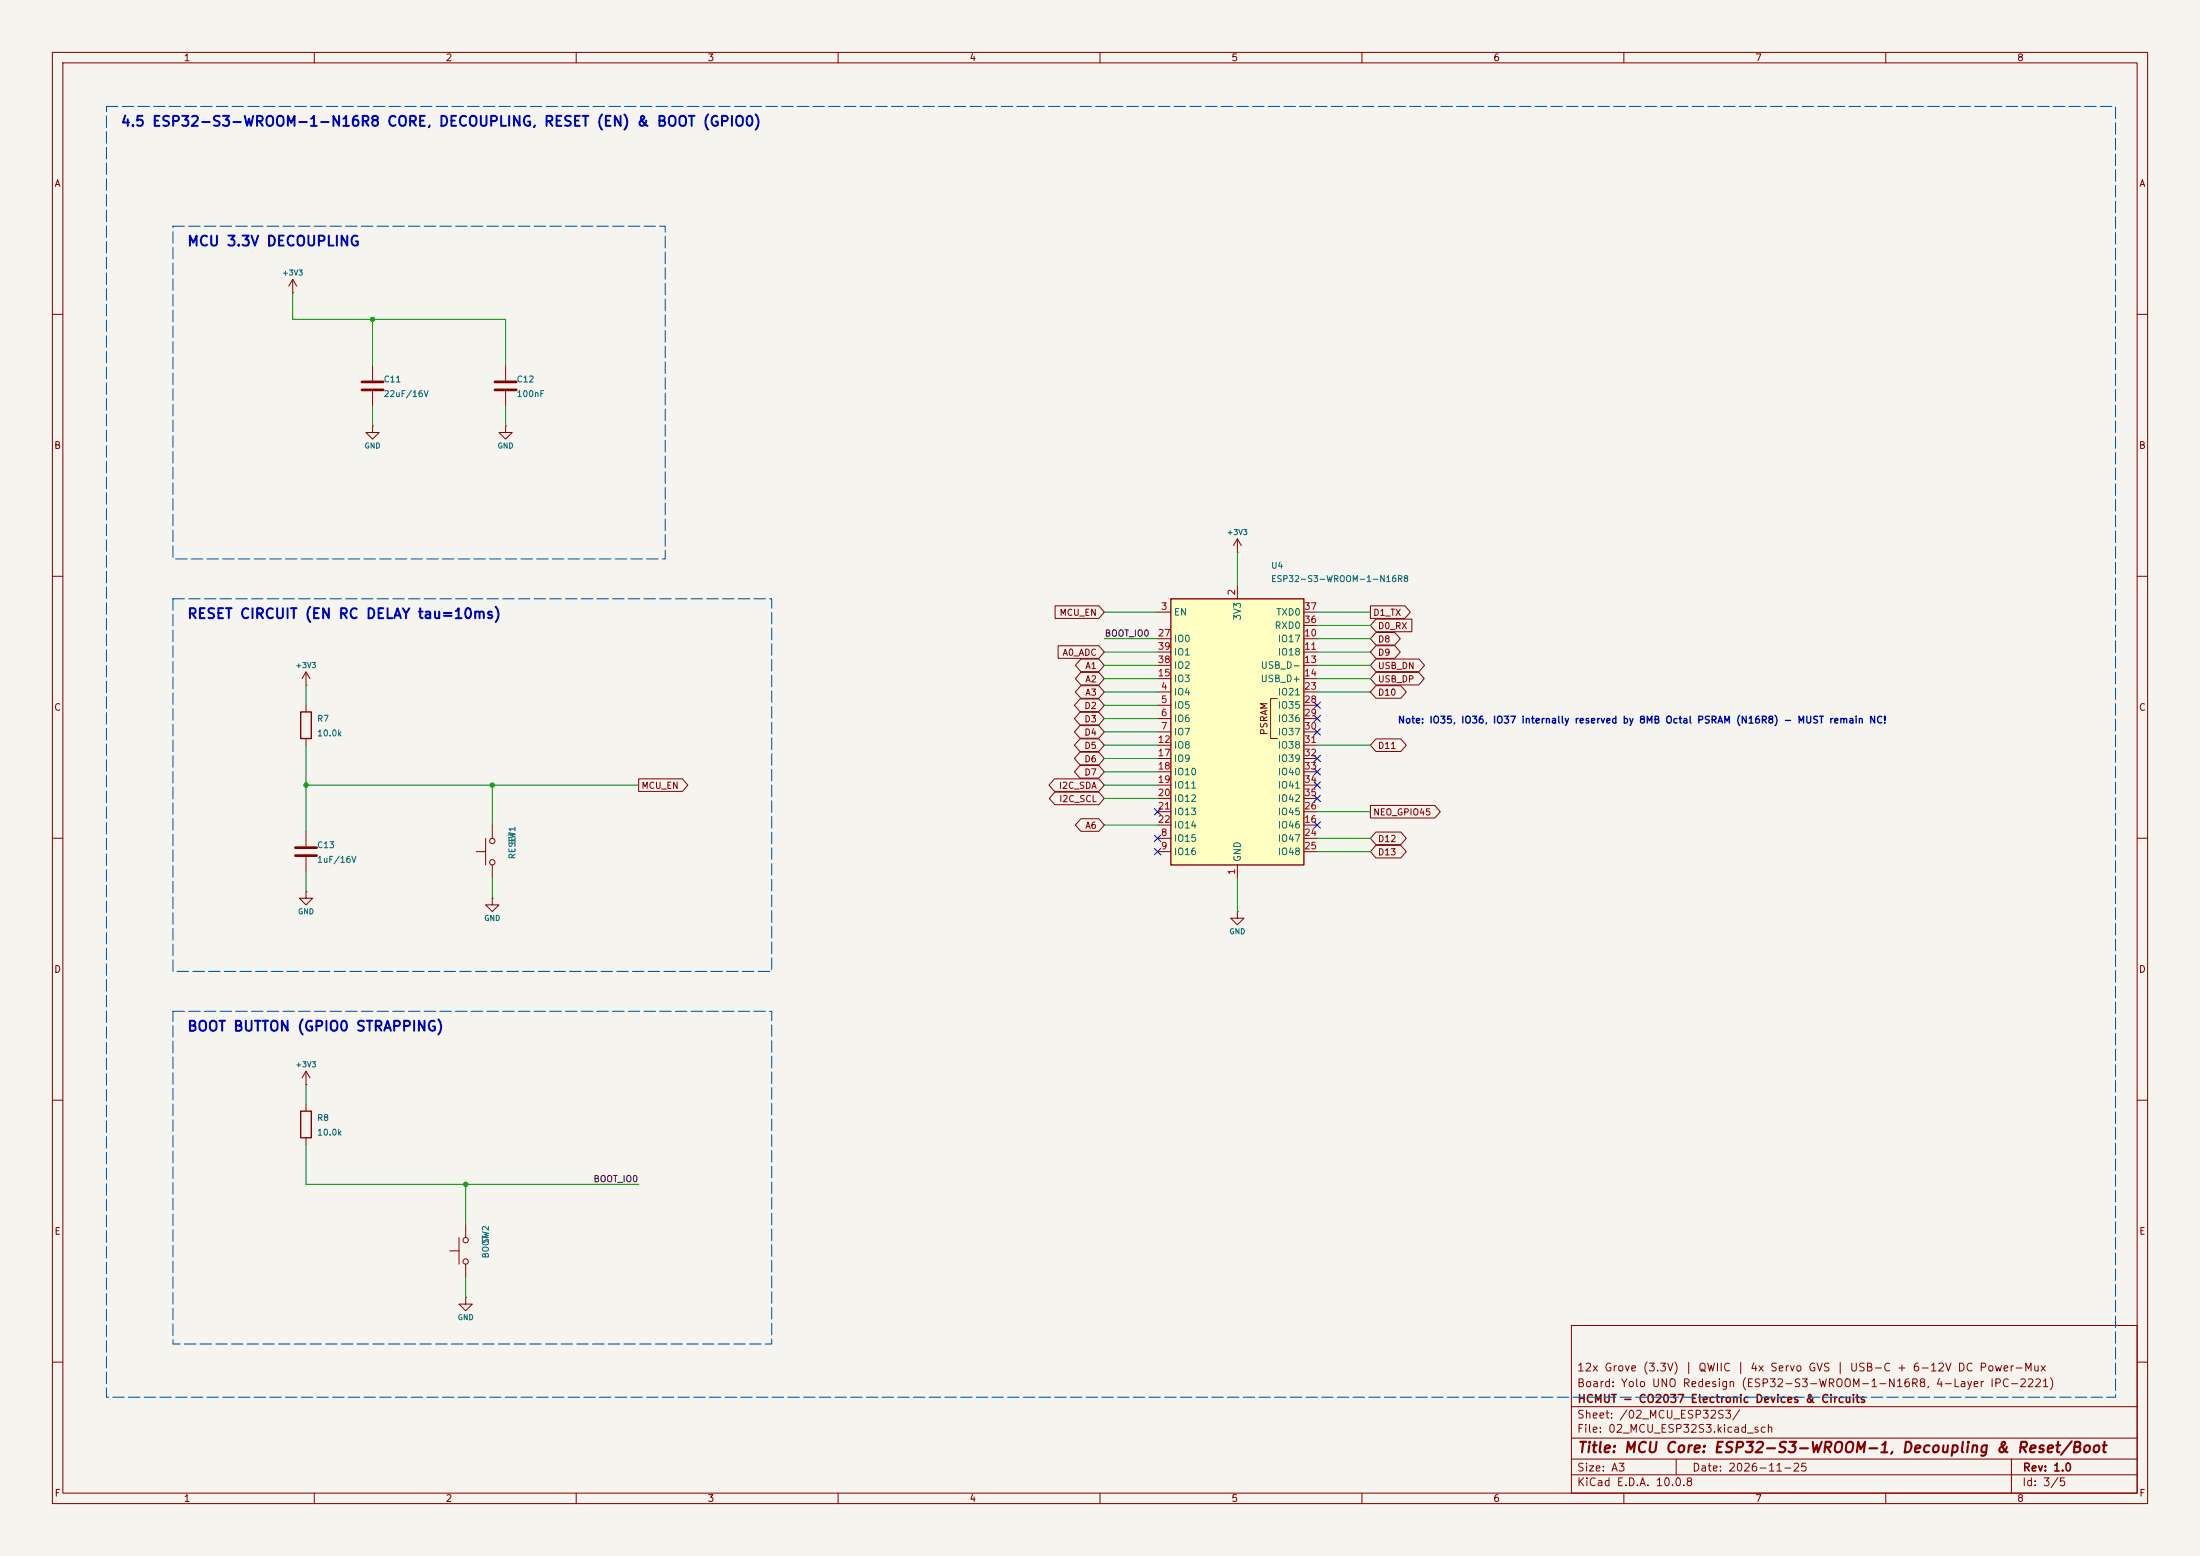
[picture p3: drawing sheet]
(kicad_sch
 (version 20250610)
 (generator "eeschema")
 (generator_version "10.0")
 (paper "A3")
 (title_block
  (title "MCU Core: ESP32-S3-WROOM-1, Decoupling & Reset/Boot")
  (date "2026-11-25")
  (rev "1.0")
  (company "HCMUT - CO2037 Electronic Devices & Circuits")
  (comment 1 "Board: Yolo UNO Redesign (ESP32-S3-WROOM-1-N16R8, 4-Layer IPC-2221)")
  (comment 2 "12x Grove (3.3V) | QWIIC | 4x Servo GVS | USB-C + 6-12V DC Power-Mux"))
 (lib_symbols
  (symbol "YoloUNO:ESP32-S3-WROOM-1-N16R8" (exclude_from_sim no) (in_bom yes) (on_board yes)
   (in_pos_files yes)
   (duplicate_pin_numbers_are_jumpers no)
   (property "Reference" "U" (at -12.7 26.67 0) (show_name no) (do_not_autoplace no) (effects (font (size 1.27 1.27))))
   (property "Value" "ESP32-S3-WROOM-1" (at 12.7 26.67 0) (show_name no) (do_not_autoplace no) (effects (font (size 1.27 1.27))))
   (property "Footprint" "YoloUNO:ESP32-S3-WROOM-1" (at 0 2.54 0) (show_name no) (do_not_autoplace no) (hide yes) (effects (font (size 1.27 1.27))))
   (property "Datasheet" "https://www.espressif.com/sites/default/files/documentation/esp32-s3-wroom-1_wroom-1u_datasheet_en.pdf" (at 0 0 0) (show_name no) (do_not_autoplace no) (hide yes) (effects (font (size 1.27 1.27))))
   (property "Description" "RF Module, ESP32-S3 SoC, Wi-Fi 802.11b/g/n, Bluetooth, BLE, 32-bit, 3.3V, onboard antenna, SMD" (at 0 0 0) (show_name no) (do_not_autoplace no) (hide yes) (effects (font (size 1.27 1.27))))
   (symbol "ESP32-S3-WROOM-1-N16R8_0_0"
    (rectangle (start -12.7 25.4) (end 12.7 -25.4) (stroke (width 0.254) (type default)) (fill (type background)))
    (text "PSRAM" (at 5.08 2.54 900) (effects (font (size 1.27 1.27)))))
   (symbol "ESP32-S3-WROOM-1-N16R8_0_1"
    (polyline (pts (xy 7.62 -1.27) (xy 6.35 -1.27) (xy 6.35 6.35) (xy 7.62 6.35)) (stroke (width 0) (type default)) (fill (type none))))
   (symbol "ESP32-S3-WROOM-1-N16R8_1_1"
    (pin power_in line (at 0 -27.94 90) (length 2.54) (name "GND" (effects (font (size 1.27 1.27)))) (number "1" (effects (font (size 1.27 1.27)))))
    (pin power_in line (at 0 27.94 270) (length 2.54) (name "3V3" (effects (font (size 1.27 1.27)))) (number "2" (effects (font (size 1.27 1.27)))))
    (pin input line (at -15.24 22.86 0) (length 2.54) (name "EN" (effects (font (size 1.27 1.27)))) (number "3" (effects (font (size 1.27 1.27)))))
    (pin bidirectional line (at -15.24 7.62 0) (length 2.54) (name "IO4" (effects (font (size 1.27 1.27)))) (number "4" (effects (font (size 1.27 1.27)))))
    (pin bidirectional line (at -15.24 5.08 0) (length 2.54) (name "IO5" (effects (font (size 1.27 1.27)))) (number "5" (effects (font (size 1.27 1.27)))))
    (pin bidirectional line (at -15.24 2.54 0) (length 2.54) (name "IO6" (effects (font (size 1.27 1.27)))) (number "6" (effects (font (size 1.27 1.27)))))
    (pin bidirectional line (at -15.24 0 0) (length 2.54) (name "IO7" (effects (font (size 1.27 1.27)))) (number "7" (effects (font (size 1.27 1.27)))))
    (pin bidirectional line (at -15.24 -20.32 0) (length 2.54) (name "IO15" (effects (font (size 1.27 1.27)))) (number "8" (effects (font (size 1.27 1.27)))))
    (pin bidirectional line (at -15.24 -22.86 0) (length 2.54) (name "IO16" (effects (font (size 1.27 1.27)))) (number "9" (effects (font (size 1.27 1.27)))))
    (pin bidirectional line (at 15.24 17.78 180) (length 2.54) (name "IO17" (effects (font (size 1.27 1.27)))) (number "10" (effects (font (size 1.27 1.27)))))
    (pin bidirectional line (at 15.24 15.24 180) (length 2.54) (name "IO18" (effects (font (size 1.27 1.27)))) (number "11" (effects (font (size 1.27 1.27)))))
    (pin bidirectional line (at -15.24 -2.54 0) (length 2.54) (name "IO8" (effects (font (size 1.27 1.27)))) (number "12" (effects (font (size 1.27 1.27)))))
    (pin bidirectional line (at 15.24 12.7 180) (length 2.54) (name "USB_D-" (effects (font (size 1.27 1.27)))) (number "13" (effects (font (size 1.27 1.27))))
    (alternate "IO19" bidirectional line))
    (pin bidirectional line (at 15.24 10.16 180) (length 2.54) (name "USB_D+" (effects (font (size 1.27 1.27)))) (number "14" (effects (font (size 1.27 1.27))))
    (alternate "IO20" bidirectional line))
    (pin bidirectional line (at -15.24 10.16 0) (length 2.54) (name "IO3" (effects (font (size 1.27 1.27)))) (number "15" (effects (font (size 1.27 1.27)))))
    (pin bidirectional line (at 15.24 -17.78 180) (length 2.54) (name "IO46" (effects (font (size 1.27 1.27)))) (number "16" (effects (font (size 1.27 1.27)))))
    (pin bidirectional line (at -15.24 -5.08 0) (length 2.54) (name "IO9" (effects (font (size 1.27 1.27)))) (number "17" (effects (font (size 1.27 1.27)))))
    (pin bidirectional line (at -15.24 -7.62 0) (length 2.54) (name "IO10" (effects (font (size 1.27 1.27)))) (number "18" (effects (font (size 1.27 1.27)))))
    (pin bidirectional line (at -15.24 -10.16 0) (length 2.54) (name "IO11" (effects (font (size 1.27 1.27)))) (number "19" (effects (font (size 1.27 1.27)))))
    (pin bidirectional line (at -15.24 -12.7 0) (length 2.54) (name "IO12" (effects (font (size 1.27 1.27)))) (number "20" (effects (font (size 1.27 1.27)))))
    (pin bidirectional line (at -15.24 -15.24 0) (length 2.54) (name "IO13" (effects (font (size 1.27 1.27)))) (number "21" (effects (font (size 1.27 1.27)))))
    (pin bidirectional line (at -15.24 -17.78 0) (length 2.54) (name "IO14" (effects (font (size 1.27 1.27)))) (number "22" (effects (font (size 1.27 1.27)))))
    (pin bidirectional line (at 15.24 7.62 180) (length 2.54) (name "IO21" (effects (font (size 1.27 1.27)))) (number "23" (effects (font (size 1.27 1.27)))))
    (pin bidirectional line (at 15.24 -20.32 180) (length 2.54) (name "IO47" (effects (font (size 1.27 1.27)))) (number "24" (effects (font (size 1.27 1.27)))))
    (pin bidirectional line (at 15.24 -22.86 180) (length 2.54) (name "IO48" (effects (font (size 1.27 1.27)))) (number "25" (effects (font (size 1.27 1.27)))))
    (pin bidirectional line (at 15.24 -15.24 180) (length 2.54) (name "IO45" (effects (font (size 1.27 1.27)))) (number "26" (effects (font (size 1.27 1.27)))))
    (pin bidirectional line (at -15.24 17.78 0) (length 2.54) (name "IO0" (effects (font (size 1.27 1.27)))) (number "27" (effects (font (size 1.27 1.27)))))
    (pin bidirectional line (at 15.24 5.08 180) (length 2.54) (name "IO35" (effects (font (size 1.27 1.27)))) (number "28" (effects (font (size 1.27 1.27)))))
    (pin bidirectional line (at 15.24 2.54 180) (length 2.54) (name "IO36" (effects (font (size 1.27 1.27)))) (number "29" (effects (font (size 1.27 1.27)))))
    (pin bidirectional line (at 15.24 0 180) (length 2.54) (name "IO37" (effects (font (size 1.27 1.27)))) (number "30" (effects (font (size 1.27 1.27)))))
    (pin bidirectional line (at 15.24 -2.54 180) (length 2.54) (name "IO38" (effects (font (size 1.27 1.27)))) (number "31" (effects (font (size 1.27 1.27)))))
    (pin bidirectional line (at 15.24 -5.08 180) (length 2.54) (name "IO39" (effects (font (size 1.27 1.27)))) (number "32" (effects (font (size 1.27 1.27)))))
    (pin bidirectional line (at 15.24 -7.62 180) (length 2.54) (name "IO40" (effects (font (size 1.27 1.27)))) (number "33" (effects (font (size 1.27 1.27)))))
    (pin bidirectional line (at 15.24 -10.16 180) (length 2.54) (name "IO41" (effects (font (size 1.27 1.27)))) (number "34" (effects (font (size 1.27 1.27)))))
    (pin bidirectional line (at 15.24 -12.7 180) (length 2.54) (name "IO42" (effects (font (size 1.27 1.27)))) (number "35" (effects (font (size 1.27 1.27)))))
    (pin bidirectional line (at 15.24 20.32 180) (length 2.54) (name "RXD0" (effects (font (size 1.27 1.27)))) (number "36" (effects (font (size 1.27 1.27)))))
    (pin bidirectional line (at 15.24 22.86 180) (length 2.54) (name "TXD0" (effects (font (size 1.27 1.27)))) (number "37" (effects (font (size 1.27 1.27)))))
    (pin bidirectional line (at -15.24 12.7 0) (length 2.54) (name "IO2" (effects (font (size 1.27 1.27)))) (number "38" (effects (font (size 1.27 1.27)))))
    (pin bidirectional line (at -15.24 15.24 0) (length 2.54) (name "IO1" (effects (font (size 1.27 1.27)))) (number "39" (effects (font (size 1.27 1.27)))))
    (pin passive line (at 0 -27.94 90) (length 2.54) (hide yes) (name "GND" (effects (font (size 1.27 1.27)))) (number "40" (effects (font (size 1.27 1.27)))))
    (pin passive line (at 0 -27.94 90) (length 2.54) (hide yes) (name "GND" (effects (font (size 1.27 1.27)))) (number "41" (effects (font (size 1.27 1.27))))))
   (embedded_fonts no))
  (symbol "YoloUNO:+3V3"
   (power global)
   (pin_numbers (hide yes))
   (pin_names
    (offset 0) (hide yes)) (exclude_from_sim no) (in_bom yes) (on_board yes)
   (in_pos_files yes)
   (duplicate_pin_numbers_are_jumpers no)
   (property "Reference" "#PWR" (at 0 -3.81 0) (show_name no) (do_not_autoplace no) (hide yes) (effects (font (size 1.27 1.27))))
   (property "Value" "+3V3" (at 0 3.556 0) (show_name no) (do_not_autoplace no) (effects (font (size 1.27 1.27))))
   (property "Footprint" "" (at 0 0 0) (show_name no) (do_not_autoplace no) (hide yes) (effects (font (size 1.27 1.27))))
   (property "Datasheet" "" (at 0 0 0) (show_name no) (do_not_autoplace no) (hide yes) (effects (font (size 1.27 1.27))))
   (property "Description" "Power symbol creates a global label with name \"+3V3\"" (at 0 0 0) (show_name no) (do_not_autoplace no) (hide yes) (effects (font (size 1.27 1.27))))
   (symbol "+3V3_0_1"
    (polyline (pts (xy -0.762 1.27) (xy 0 2.54)) (stroke (width 0) (type default)) (fill (type none)))
    (polyline (pts (xy 0 2.54) (xy 0.762 1.27)) (stroke (width 0) (type default)) (fill (type none)))
    (polyline (pts (xy 0 0) (xy 0 2.54)) (stroke (width 0) (type default)) (fill (type none))))
   (symbol "+3V3_1_1"
    (pin power_in line (at 0 0 90) (length 0) (name "" (effects (font (size 1.27 1.27)))) (number "1" (effects (font (size 1.27 1.27))))))
   (embedded_fonts no))
  (symbol "YoloUNO:GND"
   (power global)
   (pin_numbers (hide yes))
   (pin_names
    (offset 0) (hide yes)) (exclude_from_sim no) (in_bom yes) (on_board yes)
   (in_pos_files yes)
   (duplicate_pin_numbers_are_jumpers no)
   (property "Reference" "#PWR" (at 0 -6.35 0) (show_name no) (do_not_autoplace no) (hide yes) (effects (font (size 1.27 1.27))))
   (property "Value" "GND" (at 0 -3.81 0) (show_name no) (do_not_autoplace no) (effects (font (size 1.27 1.27))))
   (property "Footprint" "" (at 0 0 0) (show_name no) (do_not_autoplace no) (hide yes) (effects (font (size 1.27 1.27))))
   (property "Datasheet" "" (at 0 0 0) (show_name no) (do_not_autoplace no) (hide yes) (effects (font (size 1.27 1.27))))
   (property "Description" "Power symbol creates a global label with name \"GND\" , ground" (at 0 0 0) (show_name no) (do_not_autoplace no) (hide yes) (effects (font (size 1.27 1.27))))
   (symbol "GND_0_1"
    (polyline (pts (xy 0 0) (xy 0 -1.27) (xy 1.27 -1.27) (xy 0 -2.54) (xy -1.27 -1.27) (xy 0 -1.27)) (stroke (width 0) (type default)) (fill (type none))))
   (symbol "GND_1_1"
    (pin power_in line (at 0 0 270) (length 0) (name "" (effects (font (size 1.27 1.27)))) (number "1" (effects (font (size 1.27 1.27))))))
   (embedded_fonts no))
  (symbol "YoloUNO:C"
   (pin_numbers (hide yes))
   (pin_names
    (offset 0.254)) (exclude_from_sim no) (in_bom yes) (on_board yes)
   (in_pos_files yes)
   (duplicate_pin_numbers_are_jumpers no)
   (property "Reference" "C" (at 0.635 2.54 0) (show_name no) (do_not_autoplace no) (effects (font (size 1.27 1.27)) (justify left)))
   (property "Value" "C" (at 0.635 -2.54 0) (show_name no) (do_not_autoplace no) (effects (font (size 1.27 1.27)) (justify left)))
   (property "Footprint" "YoloUNO:C_0603_1608Metric" (at 0.9652 -3.81 0) (show_name no) (do_not_autoplace no) (hide yes) (effects (font (size 1.27 1.27))))
   (property "Datasheet" "" (at 0 0 0) (show_name no) (do_not_autoplace no) (hide yes) (effects (font (size 1.27 1.27))))
   (property "Description" "Unpolarized capacitor" (at 0 0 0) (show_name no) (do_not_autoplace no) (hide yes) (effects (font (size 1.27 1.27))))
   (symbol "C_0_1"
    (polyline (pts (xy -2.032 0.762) (xy 2.032 0.762)) (stroke (width 0.508) (type default)) (fill (type none)))
    (polyline (pts (xy -2.032 -0.762) (xy 2.032 -0.762)) (stroke (width 0.508) (type default)) (fill (type none))))
   (symbol "C_1_1"
    (pin passive line (at 0 3.81 270) (length 2.794) (name "" (effects (font (size 1.27 1.27)))) (number "1" (effects (font (size 1.27 1.27)))))
    (pin passive line (at 0 -3.81 90) (length 2.794) (name "" (effects (font (size 1.27 1.27)))) (number "2" (effects (font (size 1.27 1.27))))))
   (embedded_fonts no))
  (symbol "YoloUNO:R"
   (pin_numbers (hide yes))
   (pin_names
    (offset 0)) (exclude_from_sim no) (in_bom yes) (on_board yes)
   (in_pos_files yes)
   (duplicate_pin_numbers_are_jumpers no)
   (property "Reference" "R" (at 2.032 0 90) (show_name no) (do_not_autoplace no) (effects (font (size 1.27 1.27))))
   (property "Value" "R" (at 0 0 90) (show_name no) (do_not_autoplace no) (effects (font (size 1.27 1.27))))
   (property "Footprint" "YoloUNO:R_0603_1608Metric" (at -1.778 0 90) (show_name no) (do_not_autoplace no) (hide yes) (effects (font (size 1.27 1.27))))
   (property "Datasheet" "" (at 0 0 0) (show_name no) (do_not_autoplace no) (hide yes) (effects (font (size 1.27 1.27))))
   (property "Description" "Resistor" (at 0 0 0) (show_name no) (do_not_autoplace no) (hide yes) (effects (font (size 1.27 1.27))))
   (symbol "R_0_1"
    (rectangle (start -1.016 -2.54) (end 1.016 2.54) (stroke (width 0.254) (type default)) (fill (type none))))
   (symbol "R_1_1"
    (pin passive line (at 0 3.81 270) (length 1.27) (name "" (effects (font (size 1.27 1.27)))) (number "1" (effects (font (size 1.27 1.27)))))
    (pin passive line (at 0 -3.81 90) (length 1.27) (name "" (effects (font (size 1.27 1.27)))) (number "2" (effects (font (size 1.27 1.27))))))
   (embedded_fonts no))
  (symbol "YoloUNO:TS-1187A"
   (pin_numbers (hide yes))
   (pin_names
    (offset 1.016) (hide yes)) (exclude_from_sim no) (in_bom yes) (on_board yes)
   (in_pos_files yes)
   (duplicate_pin_numbers_are_jumpers no)
   (property "Reference" "SW" (at 1.27 2.54 0) (show_name no) (do_not_autoplace no) (effects (font (size 1.27 1.27)) (justify left)))
   (property "Value" "SW_Push" (at 0 -1.524 0) (show_name no) (do_not_autoplace no) (effects (font (size 1.27 1.27))))
   (property "Footprint" "YoloUNO:SW_Push_1P1T_XKB_TS-1187A" (at 0 5.08 0) (show_name no) (do_not_autoplace no) (hide yes) (effects (font (size 1.27 1.27))))
   (property "Datasheet" "" (at 0 5.08 0) (show_name no) (do_not_autoplace no) (hide yes) (effects (font (size 1.27 1.27))))
   (property "Description" "Push button switch, generic, two pins" (at 0 0 0) (show_name no) (do_not_autoplace no) (hide yes) (effects (font (size 1.27 1.27))))
   (symbol "TS-1187A_0_1"
    (circle (center -2.032 0) (radius 0.508) (stroke (width 0) (type default)) (fill (type none)))
    (polyline (pts (xy 0 1.27) (xy 0 3.048)) (stroke (width 0) (type default)) (fill (type none)))
    (circle (center 2.032 0) (radius 0.508) (stroke (width 0) (type default)) (fill (type none)))
    (polyline (pts (xy 2.54 1.27) (xy -2.54 1.27)) (stroke (width 0) (type default)) (fill (type none)))
    (pin passive line (at -5.08 0 0) (length 2.54) (name "1" (effects (font (size 1.27 1.27)))) (number "1" (effects (font (size 1.27 1.27)))))
    (pin passive line (at 5.08 0 180) (length 2.54) (name "2" (effects (font (size 1.27 1.27)))) (number "2" (effects (font (size 1.27 1.27))))))
   (embedded_fonts no)))
 (rectangle
  (start 20.32 20.32)
  (end 403.86 266.7)
  (stroke (width 0.2) (type dash) (color 0 90 160 1))
  (fill (type none)))
 (rectangle
  (start 33.02 43.18)
  (end 127 106.68)
  (stroke (width 0.2) (type dash) (color 0 90 160 1))
  (fill (type none)))
 (rectangle
  (start 33.02 114.3)
  (end 147.32 185.42)
  (stroke (width 0.2) (type dash) (color 0 90 160 1))
  (fill (type none)))
 (rectangle
  (start 33.02 193.04)
  (end 147.32 256.54)
  (stroke (width 0.2) (type dash) (color 0 90 160 1))
  (fill (type none)))
 (text "4.5 ESP32-S3-WROOM-1-N16R8 CORE, DECOUPLING, RESET (EN) & BOOT (GPIO0)"
  (exclude_from_sim no)
  (at 22.86 24.52 0)
  (effects (font (size 1.9 1.9)
    (bold yes)) (justify left bottom)))
 (text "Note: IO35, IO36, IO37 internally reserved by 8MB Octal PSRAM (N16R8) - MUST remain NC!"
  (exclude_from_sim no)
  (at 266.7 138.43 0)
  (effects (font (size 1.3 1.3)
    (bold yes)) (justify left bottom)))
 (text "MCU 3.3V DECOUPLING"
  (exclude_from_sim no)
  (at 35.56 47.38 0)
  (effects (font (size 1.9 1.9)
    (bold yes)) (justify left bottom)))
 (text "RESET CIRCUIT (EN RC DELAY tau=10ms)"
  (exclude_from_sim no)
  (at 35.56 118.5 0)
  (effects (font (size 1.9 1.9)
    (bold yes)) (justify left bottom)))
 (text "BOOT BUTTON (GPIO0 STRAPPING)"
  (exclude_from_sim no)
  (at 35.56 197.24 0)
  (effects (font (size 1.9 1.9)
    (bold yes)) (justify left bottom)))
 (wire
  (pts (xy 236.22 111.76) (xy 236.22 105.41))
  (stroke (width 0) (type default)))
 (wire
  (pts (xy 236.22 167.64) (xy 236.22 173.99))
  (stroke (width 0) (type default)))
 (wire
  (pts (xy 210.82 116.84) (xy 220.98 116.84))
  (stroke (width 0) (type default)))
 (wire
  (pts (xy 210.82 121.92) (xy 220.98 121.92))
  (stroke (width 0) (type default)))
 (wire
  (pts (xy 210.82 124.46) (xy 220.98 124.46))
  (stroke (width 0) (type default)))
 (wire
  (pts (xy 210.82 127) (xy 220.98 127))
  (stroke (width 0) (type default)))
 (wire
  (pts (xy 210.82 129.54) (xy 220.98 129.54))
  (stroke (width 0) (type default)))
 (wire
  (pts (xy 210.82 132.08) (xy 220.98 132.08))
  (stroke (width 0) (type default)))
 (wire
  (pts (xy 210.82 134.62) (xy 220.98 134.62))
  (stroke (width 0) (type default)))
 (wire
  (pts (xy 210.82 137.16) (xy 220.98 137.16))
  (stroke (width 0) (type default)))
 (wire
  (pts (xy 210.82 139.7) (xy 220.98 139.7))
  (stroke (width 0) (type default)))
 (wire
  (pts (xy 210.82 142.24) (xy 220.98 142.24))
  (stroke (width 0) (type default)))
 (wire
  (pts (xy 210.82 144.78) (xy 220.98 144.78))
  (stroke (width 0) (type default)))
 (wire
  (pts (xy 210.82 147.32) (xy 220.98 147.32))
  (stroke (width 0) (type default)))
 (wire
  (pts (xy 210.82 149.86) (xy 220.98 149.86))
  (stroke (width 0) (type default)))
 (wire
  (pts (xy 210.82 152.4) (xy 220.98 152.4))
  (stroke (width 0) (type default)))
 (wire
  (pts (xy 210.82 157.48) (xy 220.98 157.48))
  (stroke (width 0) (type default)))
 (wire
  (pts (xy 251.46 116.84) (xy 261.62 116.84))
  (stroke (width 0) (type default)))
 (wire
  (pts (xy 251.46 119.38) (xy 261.62 119.38))
  (stroke (width 0) (type default)))
 (wire
  (pts (xy 251.46 121.92) (xy 261.62 121.92))
  (stroke (width 0) (type default)))
 (wire
  (pts (xy 251.46 124.46) (xy 261.62 124.46))
  (stroke (width 0) (type default)))
 (wire
  (pts (xy 251.46 127) (xy 261.62 127))
  (stroke (width 0) (type default)))
 (wire
  (pts (xy 251.46 129.54) (xy 261.62 129.54))
  (stroke (width 0) (type default)))
 (wire
  (pts (xy 251.46 132.08) (xy 261.62 132.08))
  (stroke (width 0) (type default)))
 (wire
  (pts (xy 251.46 142.24) (xy 261.62 142.24))
  (stroke (width 0) (type default)))
 (wire
  (pts (xy 251.46 154.94) (xy 261.62 154.94))
  (stroke (width 0) (type default)))
 (wire
  (pts (xy 251.46 160.02) (xy 261.62 160.02))
  (stroke (width 0) (type default)))
 (wire
  (pts (xy 251.46 162.56) (xy 261.62 162.56))
  (stroke (width 0) (type default)))
 (wire
  (pts (xy 55.88 60.96) (xy 96.52 60.96))
  (stroke (width 0) (type default)))
 (wire
  (pts (xy 55.88 60.96) (xy 55.88 55.88))
  (stroke (width 0) (type default)))
 (wire
  (pts (xy 71.12 60.96) (xy 71.12 69.85))
  (stroke (width 0) (type default)))
 (wire
  (pts (xy 71.12 77.47) (xy 71.12 81.28))
  (stroke (width 0) (type default)))
 (wire
  (pts (xy 96.52 60.96) (xy 96.52 69.85))
  (stroke (width 0) (type default)))
 (wire
  (pts (xy 96.52 77.47) (xy 96.52 81.28))
  (stroke (width 0) (type default)))
 (wire
  (pts (xy 58.42 134.62) (xy 58.42 130.81))
  (stroke (width 0) (type default)))
 (wire
  (pts (xy 58.42 142.24) (xy 58.42 149.86))
  (stroke (width 0) (type default)))
 (wire
  (pts (xy 58.42 149.86) (xy 121.92 149.86))
  (stroke (width 0) (type default)))
 (wire
  (pts (xy 58.42 149.86) (xy 58.42 158.75))
  (stroke (width 0) (type default)))
 (wire
  (pts (xy 58.42 166.37) (xy 58.42 170.18))
  (stroke (width 0) (type default)))
 (wire
  (pts (xy 93.98 149.86) (xy 93.98 157.48))
  (stroke (width 0) (type default)))
 (wire
  (pts (xy 93.98 167.64) (xy 93.98 171.45))
  (stroke (width 0) (type default)))
 (wire
  (pts (xy 58.42 210.82) (xy 58.42 207.01))
  (stroke (width 0) (type default)))
 (wire
  (pts (xy 58.42 218.44) (xy 58.42 226.06))
  (stroke (width 0) (type default)))
 (wire
  (pts (xy 58.42 226.06) (xy 121.92 226.06))
  (stroke (width 0) (type default)))
 (wire
  (pts (xy 88.9 226.06) (xy 88.9 233.68))
  (stroke (width 0) (type default)))
 (wire
  (pts (xy 88.9 243.84) (xy 88.9 247.65))
  (stroke (width 0) (type default)))
 (junction
  (at 71.12 60.96)
  (diameter 1.016)
  (color 0 0 0 0))
 (junction
  (at 58.42 149.86)
  (diameter 1.016)
  (color 0 0 0 0))
 (junction
  (at 93.98 149.86)
  (diameter 1.016)
  (color 0 0 0 0))
 (junction
  (at 88.9 226.06)
  (diameter 1.016)
  (color 0 0 0 0))
 (no_connect
  (at 220.98 154.94))
 (no_connect
  (at 220.98 160.02))
 (no_connect
  (at 220.98 162.56))
 (no_connect
  (at 251.46 134.62))
 (no_connect
  (at 251.46 137.16))
 (no_connect
  (at 251.46 139.7))
 (no_connect
  (at 251.46 144.78))
 (no_connect
  (at 251.46 147.32))
 (no_connect
  (at 251.46 149.86))
 (no_connect
  (at 251.46 152.4))
 (no_connect
  (at 251.46 157.48))
 (label "BOOT_IO0"
  (at 210.82 121.92 0)
  (effects (font (size 1.2 1.2)) (justify left bottom)))
 (label "BOOT_IO0"
  (at 121.92 226.06 180)
  (effects (font (size 1.2 1.2)) (justify right bottom)))
 (global_label "MCU_EN"
  (shape input)
  (at 210.82 116.84 180)
  (fields_autoplaced yes)
  (effects (font (size 1.2 1.2)) (justify right))
  (property "Intersheetrefs" "${INTERSHEET_REFS}" (at 215.9 116.84 0) (hide yes) (effects (font (size 1.27 1.27)) (justify left))))
 (global_label "A0_ADC"
  (shape input)
  (at 210.82 124.46 180)
  (fields_autoplaced yes)
  (effects (font (size 1.2 1.2)) (justify right))
  (property "Intersheetrefs" "${INTERSHEET_REFS}" (at 215.9 124.46 0) (hide yes) (effects (font (size 1.27 1.27)) (justify left))))
 (global_label "A1"
  (shape bidirectional)
  (at 210.82 127 180)
  (fields_autoplaced yes)
  (effects (font (size 1.2 1.2)) (justify right))
  (property "Intersheetrefs" "${INTERSHEET_REFS}" (at 215.9 127 0) (hide yes) (effects (font (size 1.27 1.27)) (justify left))))
 (global_label "A2"
  (shape bidirectional)
  (at 210.82 129.54 180)
  (fields_autoplaced yes)
  (effects (font (size 1.2 1.2)) (justify right))
  (property "Intersheetrefs" "${INTERSHEET_REFS}" (at 215.9 129.54 0) (hide yes) (effects (font (size 1.27 1.27)) (justify left))))
 (global_label "A3"
  (shape bidirectional)
  (at 210.82 132.08 180)
  (fields_autoplaced yes)
  (effects (font (size 1.2 1.2)) (justify right))
  (property "Intersheetrefs" "${INTERSHEET_REFS}" (at 215.9 132.08 0) (hide yes) (effects (font (size 1.27 1.27)) (justify left))))
 (global_label "D2"
  (shape bidirectional)
  (at 210.82 134.62 180)
  (fields_autoplaced yes)
  (effects (font (size 1.2 1.2)) (justify right))
  (property "Intersheetrefs" "${INTERSHEET_REFS}" (at 215.9 134.62 0) (hide yes) (effects (font (size 1.27 1.27)) (justify left))))
 (global_label "D3"
  (shape bidirectional)
  (at 210.82 137.16 180)
  (fields_autoplaced yes)
  (effects (font (size 1.2 1.2)) (justify right))
  (property "Intersheetrefs" "${INTERSHEET_REFS}" (at 215.9 137.16 0) (hide yes) (effects (font (size 1.27 1.27)) (justify left))))
 (global_label "D4"
  (shape bidirectional)
  (at 210.82 139.7 180)
  (fields_autoplaced yes)
  (effects (font (size 1.2 1.2)) (justify right))
  (property "Intersheetrefs" "${INTERSHEET_REFS}" (at 215.9 139.7 0) (hide yes) (effects (font (size 1.27 1.27)) (justify left))))
 (global_label "D5"
  (shape bidirectional)
  (at 210.82 142.24 180)
  (fields_autoplaced yes)
  (effects (font (size 1.2 1.2)) (justify right))
  (property "Intersheetrefs" "${INTERSHEET_REFS}" (at 215.9 142.24 0) (hide yes) (effects (font (size 1.27 1.27)) (justify left))))
 (global_label "D6"
  (shape bidirectional)
  (at 210.82 144.78 180)
  (fields_autoplaced yes)
  (effects (font (size 1.2 1.2)) (justify right))
  (property "Intersheetrefs" "${INTERSHEET_REFS}" (at 215.9 144.78 0) (hide yes) (effects (font (size 1.27 1.27)) (justify left))))
 (global_label "D7"
  (shape bidirectional)
  (at 210.82 147.32 180)
  (fields_autoplaced yes)
  (effects (font (size 1.2 1.2)) (justify right))
  (property "Intersheetrefs" "${INTERSHEET_REFS}" (at 215.9 147.32 0) (hide yes) (effects (font (size 1.27 1.27)) (justify left))))
 (global_label "I2C_SDA"
  (shape bidirectional)
  (at 210.82 149.86 180)
  (fields_autoplaced yes)
  (effects (font (size 1.2 1.2)) (justify right))
  (property "Intersheetrefs" "${INTERSHEET_REFS}" (at 215.9 149.86 0) (hide yes) (effects (font (size 1.27 1.27)) (justify left))))
 (global_label "I2C_SCL"
  (shape bidirectional)
  (at 210.82 152.4 180)
  (fields_autoplaced yes)
  (effects (font (size 1.2 1.2)) (justify right))
  (property "Intersheetrefs" "${INTERSHEET_REFS}" (at 215.9 152.4 0) (hide yes) (effects (font (size 1.27 1.27)) (justify left))))
 (global_label "A6"
  (shape bidirectional)
  (at 210.82 157.48 180)
  (fields_autoplaced yes)
  (effects (font (size 1.2 1.2)) (justify right))
  (property "Intersheetrefs" "${INTERSHEET_REFS}" (at 215.9 157.48 0) (hide yes) (effects (font (size 1.27 1.27)) (justify left))))
 (global_label "D1_TX"
  (shape output)
  (at 261.62 116.84 0)
  (fields_autoplaced yes)
  (effects (font (size 1.2 1.2)) (justify left))
  (property "Intersheetrefs" "${INTERSHEET_REFS}" (at 266.7 116.84 0) (hide yes) (effects (font (size 1.27 1.27)) (justify left))))
 (global_label "D0_RX"
  (shape input)
  (at 261.62 119.38 0)
  (fields_autoplaced yes)
  (effects (font (size 1.2 1.2)) (justify left))
  (property "Intersheetrefs" "${INTERSHEET_REFS}" (at 266.7 119.38 0) (hide yes) (effects (font (size 1.27 1.27)) (justify left))))
 (global_label "D8"
  (shape bidirectional)
  (at 261.62 121.92 0)
  (fields_autoplaced yes)
  (effects (font (size 1.2 1.2)) (justify left))
  (property "Intersheetrefs" "${INTERSHEET_REFS}" (at 266.7 121.92 0) (hide yes) (effects (font (size 1.27 1.27)) (justify left))))
 (global_label "D9"
  (shape bidirectional)
  (at 261.62 124.46 0)
  (fields_autoplaced yes)
  (effects (font (size 1.2 1.2)) (justify left))
  (property "Intersheetrefs" "${INTERSHEET_REFS}" (at 266.7 124.46 0) (hide yes) (effects (font (size 1.27 1.27)) (justify left))))
 (global_label "USB_DN"
  (shape bidirectional)
  (at 261.62 127 0)
  (fields_autoplaced yes)
  (effects (font (size 1.2 1.2)) (justify left))
  (property "Intersheetrefs" "${INTERSHEET_REFS}" (at 266.7 127 0) (hide yes) (effects (font (size 1.27 1.27)) (justify left))))
 (global_label "USB_DP"
  (shape bidirectional)
  (at 261.62 129.54 0)
  (fields_autoplaced yes)
  (effects (font (size 1.2 1.2)) (justify left))
  (property "Intersheetrefs" "${INTERSHEET_REFS}" (at 266.7 129.54 0) (hide yes) (effects (font (size 1.27 1.27)) (justify left))))
 (global_label "D10"
  (shape bidirectional)
  (at 261.62 132.08 0)
  (fields_autoplaced yes)
  (effects (font (size 1.2 1.2)) (justify left))
  (property "Intersheetrefs" "${INTERSHEET_REFS}" (at 266.7 132.08 0) (hide yes) (effects (font (size 1.27 1.27)) (justify left))))
 (global_label "D11"
  (shape bidirectional)
  (at 261.62 142.24 0)
  (fields_autoplaced yes)
  (effects (font (size 1.2 1.2)) (justify left))
  (property "Intersheetrefs" "${INTERSHEET_REFS}" (at 266.7 142.24 0) (hide yes) (effects (font (size 1.27 1.27)) (justify left))))
 (global_label "NEO_GPIO45"
  (shape output)
  (at 261.62 154.94 0)
  (fields_autoplaced yes)
  (effects (font (size 1.2 1.2)) (justify left))
  (property "Intersheetrefs" "${INTERSHEET_REFS}" (at 266.7 154.94 0) (hide yes) (effects (font (size 1.27 1.27)) (justify left))))
 (global_label "D12"
  (shape bidirectional)
  (at 261.62 160.02 0)
  (fields_autoplaced yes)
  (effects (font (size 1.2 1.2)) (justify left))
  (property "Intersheetrefs" "${INTERSHEET_REFS}" (at 266.7 160.02 0) (hide yes) (effects (font (size 1.27 1.27)) (justify left))))
 (global_label "D13"
  (shape bidirectional)
  (at 261.62 162.56 0)
  (fields_autoplaced yes)
  (effects (font (size 1.2 1.2)) (justify left))
  (property "Intersheetrefs" "${INTERSHEET_REFS}" (at 266.7 162.56 0) (hide yes) (effects (font (size 1.27 1.27)) (justify left))))
 (global_label "MCU_EN"
  (shape output)
  (at 121.92 149.86 0)
  (fields_autoplaced yes)
  (effects (font (size 1.2 1.2)) (justify left))
  (property "Intersheetrefs" "${INTERSHEET_REFS}" (at 127 149.86 0) (hide yes) (effects (font (size 1.27 1.27)) (justify left))))
 (symbol
  (lib_id "YoloUNO:ESP32-S3-WROOM-1-N16R8")
  (at 236.22 139.7 0)
  (unit 1)
  (exclude_from_sim no)
  (in_bom yes)
  (on_board yes)
  (dnp no)
  (fields_autoplaced no)
  (property "Reference" "U4" (at 242.57 107.95 0) (effects (font (size 1.15 1.15)) (justify left)))
  (property "Value" "ESP32-S3-WROOM-1-N16R8" (at 242.57 110.49 0) (effects (font (size 1.15 1.15)) (justify left)))
  (property "Footprint" "YoloUNO:ESP32-S3-WROOM-1" (at 236.22 139.7 0) (hide yes) (effects (font (size 1.27 1.27))))
  (property "Datasheet" "" (at 236.22 139.7 0) (hide yes) (effects (font (size 1.27 1.27))))
  (property "MPN" "ESP32-S3-WROOM-1-N16R8" (at 236.22 139.7 0) (hide yes) (effects (font (size 1.27 1.27))))
  (property "LCSC" "C2913202" (at 236.22 139.7 0) (hide yes) (effects (font (size 1.27 1.27))))
  (pin "1")
  (pin "2")
  (pin "3")
  (pin "4")
  (pin "5")
  (pin "6")
  (pin "7")
  (pin "8")
  (pin "9")
  (pin "10")
  (pin "11")
  (pin "12")
  (pin "13")
  (pin "14")
  (pin "15")
  (pin "16")
  (pin "17")
  (pin "18")
  (pin "19")
  (pin "20")
  (pin "21")
  (pin "22")
  (pin "23")
  (pin "24")
  (pin "25")
  (pin "26")
  (pin "27")
  (pin "28")
  (pin "29")
  (pin "30")
  (pin "31")
  (pin "32")
  (pin "33")
  (pin "34")
  (pin "35")
  (pin "36")
  (pin "37")
  (pin "38")
  (pin "39")
  (pin "40")
  (pin "41"))
 (symbol
  (lib_id "YoloUNO:+3V3")
  (at 236.22 105.41 0)
  (unit 1)
  (exclude_from_sim no)
  (in_bom no)
  (on_board yes)
  (dnp no)
  (fields_autoplaced no)
  (property "Reference" "#PWR0127" (at 238.252 104.14 0) (hide yes) (effects (font (size 1.15 1.15))))
  (property "Value" "+3V3" (at 236.22 101.6 0) (effects (font (size 1.0 1.0))))
  (property "Footprint" "" (at 236.22 105.41 0) (hide yes) (effects (font (size 1.27 1.27))))
  (property "Datasheet" "" (at 236.22 105.41 0) (hide yes) (effects (font (size 1.27 1.27))))
  (pin "1"))
 (symbol
  (lib_id "YoloUNO:GND")
  (at 236.22 173.99 0)
  (unit 1)
  (exclude_from_sim no)
  (in_bom no)
  (on_board yes)
  (dnp no)
  (fields_autoplaced no)
  (property "Reference" "#PWR0128" (at 238.252 172.72 0) (hide yes) (effects (font (size 1.15 1.15))))
  (property "Value" "GND" (at 236.22 177.8 0) (effects (font (size 1.0 1.0))))
  (property "Footprint" "" (at 236.22 173.99 0) (hide yes) (effects (font (size 1.27 1.27))))
  (property "Datasheet" "" (at 236.22 173.99 0) (hide yes) (effects (font (size 1.27 1.27))))
  (pin "1"))
 (symbol
  (lib_id "YoloUNO:+3V3")
  (at 55.88 55.88 0)
  (unit 1)
  (exclude_from_sim no)
  (in_bom no)
  (on_board yes)
  (dnp no)
  (fields_autoplaced no)
  (property "Reference" "#PWR0129" (at 57.912 54.61 0) (hide yes) (effects (font (size 1.15 1.15))))
  (property "Value" "+3V3" (at 55.88 52.07 0) (effects (font (size 1.0 1.0))))
  (property "Footprint" "" (at 55.88 55.88 0) (hide yes) (effects (font (size 1.27 1.27))))
  (property "Datasheet" "" (at 55.88 55.88 0) (hide yes) (effects (font (size 1.27 1.27))))
  (pin "1"))
 (symbol
  (lib_id "YoloUNO:C")
  (at 71.12 73.66 0)
  (unit 1)
  (exclude_from_sim no)
  (in_bom yes)
  (on_board yes)
  (dnp no)
  (fields_autoplaced no)
  (property "Reference" "C11" (at 73.152 72.39 0) (effects (font (size 1.15 1.15)) (justify left)))
  (property "Value" "22uF/16V" (at 73.152 75.184 0) (effects (font (size 1.15 1.15)) (justify left)))
  (property "Footprint" "YoloUNO:C_0805_2012Metric" (at 71.12 73.66 0) (hide yes) (effects (font (size 1.27 1.27))))
  (property "Datasheet" "" (at 71.12 73.66 0) (hide yes) (effects (font (size 1.27 1.27))))
  (property "MPN" "GRM21BR61C226ME44L" (at 71.12 73.66 0) (hide yes) (effects (font (size 1.27 1.27))))
  (property "LCSC" "C45783" (at 71.12 73.66 0) (hide yes) (effects (font (size 1.27 1.27))))
  (pin "1")
  (pin "2"))
 (symbol
  (lib_id "YoloUNO:C")
  (at 96.52 73.66 0)
  (unit 1)
  (exclude_from_sim no)
  (in_bom yes)
  (on_board yes)
  (dnp no)
  (fields_autoplaced no)
  (property "Reference" "C12" (at 98.552 72.39 0) (effects (font (size 1.15 1.15)) (justify left)))
  (property "Value" "100nF" (at 98.552 75.184 0) (effects (font (size 1.15 1.15)) (justify left)))
  (property "Footprint" "YoloUNO:C_0603_1608Metric" (at 96.52 73.66 0) (hide yes) (effects (font (size 1.27 1.27))))
  (property "Datasheet" "" (at 96.52 73.66 0) (hide yes) (effects (font (size 1.27 1.27))))
  (property "MPN" "CL10B104KB8NNNC" (at 96.52 73.66 0) (hide yes) (effects (font (size 1.27 1.27))))
  (property "LCSC" "C1591" (at 96.52 73.66 0) (hide yes) (effects (font (size 1.27 1.27))))
  (pin "1")
  (pin "2"))
 (symbol
  (lib_id "YoloUNO:GND")
  (at 71.12 81.28 0)
  (unit 1)
  (exclude_from_sim no)
  (in_bom no)
  (on_board yes)
  (dnp no)
  (fields_autoplaced no)
  (property "Reference" "#PWR0130" (at 73.152 80.01 0) (hide yes) (effects (font (size 1.15 1.15))))
  (property "Value" "GND" (at 71.12 85.09 0) (effects (font (size 1.0 1.0))))
  (property "Footprint" "" (at 71.12 81.28 0) (hide yes) (effects (font (size 1.27 1.27))))
  (property "Datasheet" "" (at 71.12 81.28 0) (hide yes) (effects (font (size 1.27 1.27))))
  (pin "1"))
 (symbol
  (lib_id "YoloUNO:GND")
  (at 96.52 81.28 0)
  (unit 1)
  (exclude_from_sim no)
  (in_bom no)
  (on_board yes)
  (dnp no)
  (fields_autoplaced no)
  (property "Reference" "#PWR0131" (at 98.552 80.01 0) (hide yes) (effects (font (size 1.15 1.15))))
  (property "Value" "GND" (at 96.52 85.09 0) (effects (font (size 1.0 1.0))))
  (property "Footprint" "" (at 96.52 81.28 0) (hide yes) (effects (font (size 1.27 1.27))))
  (property "Datasheet" "" (at 96.52 81.28 0) (hide yes) (effects (font (size 1.27 1.27))))
  (pin "1"))
 (symbol
  (lib_id "YoloUNO:R")
  (at 58.42 138.43 0)
  (unit 1)
  (exclude_from_sim no)
  (in_bom yes)
  (on_board yes)
  (dnp no)
  (fields_autoplaced no)
  (property "Reference" "R7" (at 60.452 137.16 0) (effects (font (size 1.15 1.15)) (justify left)))
  (property "Value" "10.0k" (at 60.452 139.954 0) (effects (font (size 1.15 1.15)) (justify left)))
  (property "Footprint" "YoloUNO:R_0603_1608Metric" (at 58.42 138.43 0) (hide yes) (effects (font (size 1.27 1.27))))
  (property "Datasheet" "" (at 58.42 138.43 0) (hide yes) (effects (font (size 1.27 1.27))))
  (property "MPN" "RC0603FR-0710KL" (at 58.42 138.43 0) (hide yes) (effects (font (size 1.27 1.27))))
  (property "LCSC" "C25804" (at 58.42 138.43 0) (hide yes) (effects (font (size 1.27 1.27))))
  (pin "1")
  (pin "2"))
 (symbol
  (lib_id "YoloUNO:+3V3")
  (at 58.42 130.81 0)
  (unit 1)
  (exclude_from_sim no)
  (in_bom no)
  (on_board yes)
  (dnp no)
  (fields_autoplaced no)
  (property "Reference" "#PWR0132" (at 60.452 129.54 0) (hide yes) (effects (font (size 1.15 1.15))))
  (property "Value" "+3V3" (at 58.42 127 0) (effects (font (size 1.0 1.0))))
  (property "Footprint" "" (at 58.42 130.81 0) (hide yes) (effects (font (size 1.27 1.27))))
  (property "Datasheet" "" (at 58.42 130.81 0) (hide yes) (effects (font (size 1.27 1.27))))
  (pin "1"))
 (symbol
  (lib_id "YoloUNO:C")
  (at 58.42 162.56 0)
  (unit 1)
  (exclude_from_sim no)
  (in_bom yes)
  (on_board yes)
  (dnp no)
  (fields_autoplaced no)
  (property "Reference" "C13" (at 60.452 161.29 0) (effects (font (size 1.15 1.15)) (justify left)))
  (property "Value" "1uF/16V" (at 60.452 164.084 0) (effects (font (size 1.15 1.15)) (justify left)))
  (property "Footprint" "YoloUNO:C_0603_1608Metric" (at 58.42 162.56 0) (hide yes) (effects (font (size 1.27 1.27))))
  (property "Datasheet" "" (at 58.42 162.56 0) (hide yes) (effects (font (size 1.27 1.27))))
  (property "MPN" "CL10B105KO8NNNC" (at 58.42 162.56 0) (hide yes) (effects (font (size 1.27 1.27))))
  (property "LCSC" "C15849" (at 58.42 162.56 0) (hide yes) (effects (font (size 1.27 1.27))))
  (pin "1")
  (pin "2"))
 (symbol
  (lib_id "YoloUNO:GND")
  (at 58.42 170.18 0)
  (unit 1)
  (exclude_from_sim no)
  (in_bom no)
  (on_board yes)
  (dnp no)
  (fields_autoplaced no)
  (property "Reference" "#PWR0133" (at 60.452 168.91 0) (hide yes) (effects (font (size 1.15 1.15))))
  (property "Value" "GND" (at 58.42 173.99 0) (effects (font (size 1.0 1.0))))
  (property "Footprint" "" (at 58.42 170.18 0) (hide yes) (effects (font (size 1.27 1.27))))
  (property "Datasheet" "" (at 58.42 170.18 0) (hide yes) (effects (font (size 1.27 1.27))))
  (pin "1"))
 (symbol
  (lib_id "YoloUNO:TS-1187A")
  (at 93.98 162.56 90)
  (unit 1)
  (exclude_from_sim no)
  (in_bom yes)
  (on_board yes)
  (dnp no)
  (fields_autoplaced no)
  (property "Reference" "SW1" (at 97.79 161.29 0) (effects (font (size 1.15 1.15)) (justify left)))
  (property "Value" "RESET" (at 97.79 164.084 0) (effects (font (size 1.15 1.15)) (justify left)))
  (property "Footprint" "YoloUNO:SW_Push_1P1T_XKB_TS-1187A" (at 93.98 162.56 0) (hide yes) (effects (font (size 1.27 1.27))))
  (property "Datasheet" "" (at 93.98 162.56 0) (hide yes) (effects (font (size 1.27 1.27))))
  (property "MPN" "TS-1187A-B-A-B" (at 93.98 162.56 0) (hide yes) (effects (font (size 1.27 1.27))))
  (property "LCSC" "C318884" (at 93.98 162.56 0) (hide yes) (effects (font (size 1.27 1.27))))
  (pin "1")
  (pin "2"))
 (symbol
  (lib_id "YoloUNO:GND")
  (at 93.98 171.45 0)
  (unit 1)
  (exclude_from_sim no)
  (in_bom no)
  (on_board yes)
  (dnp no)
  (fields_autoplaced no)
  (property "Reference" "#PWR0134" (at 96.012 170.18 0) (hide yes) (effects (font (size 1.15 1.15))))
  (property "Value" "GND" (at 93.98 175.26 0) (effects (font (size 1.0 1.0))))
  (property "Footprint" "" (at 93.98 171.45 0) (hide yes) (effects (font (size 1.27 1.27))))
  (property "Datasheet" "" (at 93.98 171.45 0) (hide yes) (effects (font (size 1.27 1.27))))
  (pin "1"))
 (symbol
  (lib_id "YoloUNO:R")
  (at 58.42 214.63 0)
  (unit 1)
  (exclude_from_sim no)
  (in_bom yes)
  (on_board yes)
  (dnp no)
  (fields_autoplaced no)
  (property "Reference" "R8" (at 60.452 213.36 0) (effects (font (size 1.15 1.15)) (justify left)))
  (property "Value" "10.0k" (at 60.452 216.154 0) (effects (font (size 1.15 1.15)) (justify left)))
  (property "Footprint" "YoloUNO:R_0603_1608Metric" (at 58.42 214.63 0) (hide yes) (effects (font (size 1.27 1.27))))
  (property "Datasheet" "" (at 58.42 214.63 0) (hide yes) (effects (font (size 1.27 1.27))))
  (property "MPN" "RC0603FR-0710KL" (at 58.42 214.63 0) (hide yes) (effects (font (size 1.27 1.27))))
  (property "LCSC" "C25804" (at 58.42 214.63 0) (hide yes) (effects (font (size 1.27 1.27))))
  (pin "1")
  (pin "2"))
 (symbol
  (lib_id "YoloUNO:+3V3")
  (at 58.42 207.01 0)
  (unit 1)
  (exclude_from_sim no)
  (in_bom no)
  (on_board yes)
  (dnp no)
  (fields_autoplaced no)
  (property "Reference" "#PWR0135" (at 60.452 205.74 0) (hide yes) (effects (font (size 1.15 1.15))))
  (property "Value" "+3V3" (at 58.42 203.2 0) (effects (font (size 1.0 1.0))))
  (property "Footprint" "" (at 58.42 207.01 0) (hide yes) (effects (font (size 1.27 1.27))))
  (property "Datasheet" "" (at 58.42 207.01 0) (hide yes) (effects (font (size 1.27 1.27))))
  (pin "1"))
 (symbol
  (lib_id "YoloUNO:TS-1187A")
  (at 88.9 238.76 90)
  (unit 1)
  (exclude_from_sim no)
  (in_bom yes)
  (on_board yes)
  (dnp no)
  (fields_autoplaced no)
  (property "Reference" "SW2" (at 92.71 237.49 0) (effects (font (size 1.15 1.15)) (justify left)))
  (property "Value" "BOOT" (at 92.71 240.284 0) (effects (font (size 1.15 1.15)) (justify left)))
  (property "Footprint" "YoloUNO:SW_Push_1P1T_XKB_TS-1187A" (at 88.9 238.76 0) (hide yes) (effects (font (size 1.27 1.27))))
  (property "Datasheet" "" (at 88.9 238.76 0) (hide yes) (effects (font (size 1.27 1.27))))
  (property "MPN" "TS-1187A-B-A-B" (at 88.9 238.76 0) (hide yes) (effects (font (size 1.27 1.27))))
  (property "LCSC" "C318884" (at 88.9 238.76 0) (hide yes) (effects (font (size 1.27 1.27))))
  (pin "1")
  (pin "2"))
 (symbol
  (lib_id "YoloUNO:GND")
  (at 88.9 247.65 0)
  (unit 1)
  (exclude_from_sim no)
  (in_bom no)
  (on_board yes)
  (dnp no)
  (fields_autoplaced no)
  (property "Reference" "#PWR0136" (at 90.932 246.38 0) (hide yes) (effects (font (size 1.15 1.15))))
  (property "Value" "GND" (at 88.9 251.46 0) (effects (font (size 1.0 1.0))))
  (property "Footprint" "" (at 88.9 247.65 0) (hide yes) (effects (font (size 1.27 1.27))))
  (property "Datasheet" "" (at 88.9 247.65 0) (hide yes) (effects (font (size 1.27 1.27))))
  (pin "1"))
 (embedded_fonts no))
